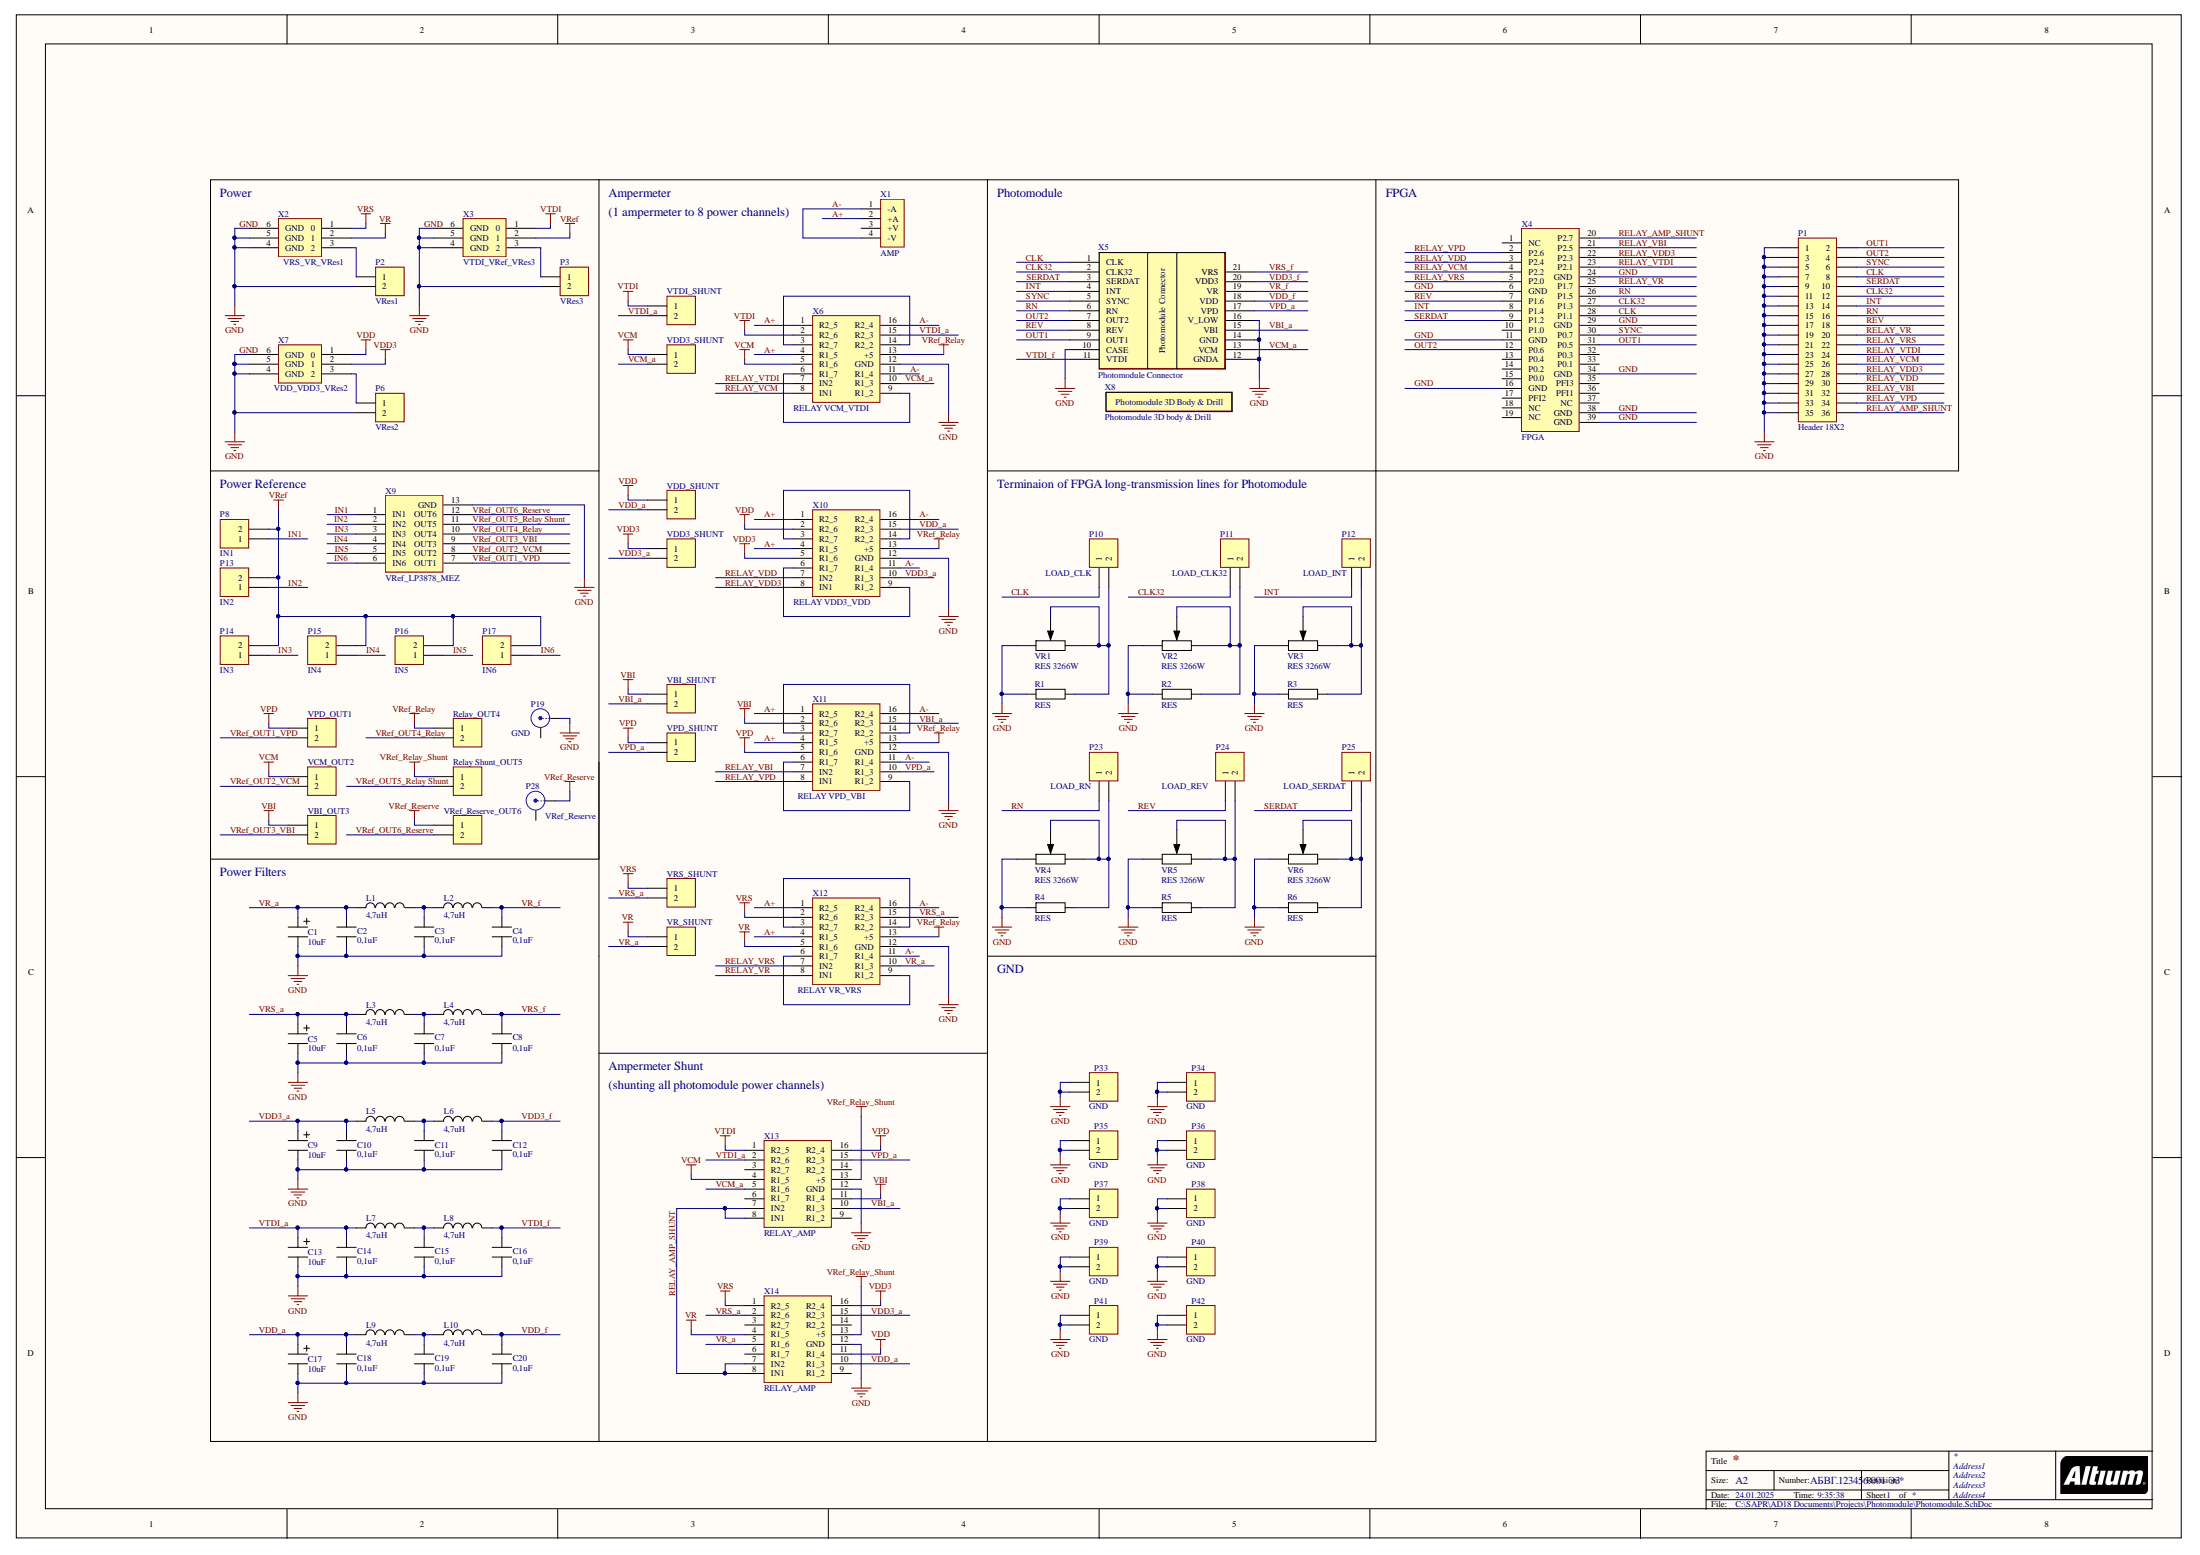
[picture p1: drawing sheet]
# Altium project Photomodule.PrjPCB
1 sheet, 98 parts. Net scope: global (net labels, ports and power ports of the same name join across sheets).
Board file: Photomodule.PcbDoc

## Sheet Photomodule.SchDoc
size A2; Address1: Address1; Address2: Address2; Address3: Address3; Address4: Address4; DocumentNumber: АБВГ.123456.001 Э3; SheetNumber: 1; Scale: 1:1; DocumentType: Схема электрическая принципиальная; FirstReferrence: АБВГ.123456.001

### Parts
C1  10uF  [CAP_TANT_TypeC]
C2  0,1uF  [CAP_0603]
C3  0,1uF  [CAP_0603]
C4  0,1uF  [CAP_0603]
C5  10uF  [CAP_TANT_TypeC]
C6  0,1uF  [CAP_0603]
C7  0,1uF  [CAP_0603]
C8  0,1uF  [CAP_0603]
C9  10uF  [CAP_TANT_TypeC]
C10  0,1uF  [CAP_0603]
C11  0,1uF  [CAP_0603]
C12  0,1uF  [CAP_0603]
C13  10uF  [CAP_TANT_TypeC]
C14  0,1uF  [CAP_0603]
C15  0,1uF  [CAP_0603]
C16  0,1uF  [CAP_0603]
C17  10uF  [CAP_TANT_TypeC]
C18  0,1uF  [CAP_0603]
C19  0,1uF  [CAP_0603]
C20  0,1uF  [CAP_0603]
L1  4,7uH  [IND_2520]
L2  4,7uH  [IND_2520]
L3  4,7uH  [IND_2520]
L4  4,7uH  [IND_2520]
L5  4,7uH  [IND_2520]
L6  4,7uH  [IND_2520]
L7  4,7uH  [IND_2520]
L8  4,7uH  [IND_2520]
L9  4,7uH  [IND_2520]
L10  4,7uH  [IND_2520]
P1  Header 18X2  [HDR2X18]
P2  VRes1  [HDR1X2]
P3  VRes3  [HDR1X2]
P4  VTDI_SHUNT  [HDR1X2]
P5  VDD3_SHUNT  [HDR1X2]
P6  VRes2  [HDR1X2]
P7  VDD_SHUNT  [HDR1X2]
P8  IN1  [HDR1X2]
P9  VDD3_SHUNT  [HDR1X2]
P10  LOAD_CLK  [HDR1X2]
P11  LOAD_CLK32  [HDR1X2]
P12  LOAD_INT  [HDR1X2]
P13  IN2  [HDR1X2]
P14  IN3  [HDR1X2]
P15  IN4  [HDR1X2]
P16  IN5  [HDR1X2]
P17  IN6  [HDR1X2]
P18  VBI_SHUNT  [HDR1X2]
P19  GND  [BNC_RA CON]
P20  VPD_OUT1  [HDR1X2]
P21  Relay_OUT4  [HDR1X2]
P22  VPD_SHUNT  [HDR1X2]
P23  LOAD_RN  [HDR1X2]
P24  LOAD_REV  [HDR1X2]
P25  LOAD_SERDAT  [HDR1X2]
P26  VCM_OUT2  [HDR1X2]
P27  Relay Shunt_OUT5  [HDR1X2]
P28  VRef_Reserve  [BNC_RA CON]
P29  VBI_OUT3  [HDR1X2]
P30  VRef_Reserve_OUT6  [HDR1X2]
P31  VRS_SHUNT  [HDR1X2]
P32  VR_SHUNT  [HDR1X2]
P33  GND  [HDR1X2]
P34  GND  [HDR1X2]
P35  GND  [HDR1X2]
P36  GND  [HDR1X2]
P37  GND  [HDR1X2]
P38  GND  [HDR1X2]
P39  GND  [HDR1X2]
P40  GND  [HDR1X2]
P41  GND  [HDR1X2]
P42  GND  [HDR1X2]
R1  RES  [RES_0805]
R2  RES  [RES_0805]
R3  RES  [RES_0805]
R4  RES  [RES_0805]
R5  RES  [RES_0805]
R6  RES  [RES_0805]
VR1  RES 3266W  [RES 3266W]
VR2  RES 3266W  [RES 3266W]
VR3  RES 3266W  [RES 3266W]
VR4  RES 3266W  [RES 3266W]
VR5  RES 3266W  [RES 3266W]
VR6  RES 3266W  [RES 3266W]
X1  AMP  [AMP_VOLTMETR]
X2  VRS_VR_VRes1  [POWER]
X3  VTDI_VRef_VRes3  [POWER]
X4  FPGA  [CHEAP_CONN_FEMALE]
X5  Photomodule Connector  [Photomodule_Electric]
X6  RELAY VCM_VTDI  [RELAY_MODULE]
X7  VDD_VDD3_VRes2  [POWER]
X8  Photomodule 3D body & Drill  [Photomodule_3D Body & Drill]
X9  VRef_LP3878_MEZ  [VRef_LP3878_MEZ]
X10  RELAY VDD3_VDD  [RELAY_MODULE]
X11  RELAY VPD_VBI  [RELAY_MODULE]
X12  RELAY VR_VRS  [RELAY_MODULE]
X13  RELAY_AMP  [RELAY_MODULE]
X14  RELAY_AMP  [RELAY_MODULE]

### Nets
GND: C1.2 C2.1 C3.1 C4.1 C5.2 C6.1 C7.1 C8.1 C9.2 C10.1 C11.1 C12.1 C13.2 C14.1 C15.1 C16.1 C17.2 C18.1 C19.1 C20.1 P1.1 P1.3 P1.5 P1.7 P1.9 P1.11 P1.13 P1.15 P1.17 P1.19 P1.21 P1.23 P1.25 P1.27 P1.29 P1.31 P1.33 P1.35 P2.2 P3.2 P6.2 P19.1(X) P33.1 P33.2 P34.1 P34.2 P35.1 P35.2 P36.1 P36.2 P37.1 P37.2 P38.1 P38.2 P39.1 P39.2 P40.1 P40.2 P41.1 P41.2 P42.1 P42.2 R1.1 R2.1 R3.1 R4.1 R5.1 R6.1 VR1.1 VR2.1 VR3.1 VR4.1 VR5.1 VR6.1 X2.4(GND) X2.5(GND) X2.6(GND) X3.4(GND) X3.5(GND) X3.6(GND) X4.6(GND) X4.11(GND) X4.16(GND) X4.24(GND) X4.29(GND) X4.34(GND) X4.38(GND) X4.39(GND) X5.10(CASE) X5.12(GNDA) X5.14(GND) X5.16(V_LOW) X6.12(GND) X7.4(GND) X7.5(GND) X7.6(GND) X9.13(GND) X10.12(GND) X11.12(GND) X12.12(GND) X13.12(GND) X14.12(GND)
VBI: P18.1 P29.1 X11.2(R2_6) X13.11(R1_4)
VCM: P5.1 P26.1 X6.5(R1_6) X13.4(R1_5)
VDD: P7.1 X7.1(0) X10.2(R2_6) X14.11(R1_4)
VDD3: P9.1 X7.2(1) X10.5(R1_6) X14.16(R2_4)
VPD: P20.1 P22.1 X11.5(R1_6) X13.16(R2_4)
VR: P32.1 X2.2(1) X12.5(R1_6) X14.4(R1_5)
VRef: P8.2 P13.2 P14.2 P15.2 P16.2 P17.2 X3.2(1)
VRef_Relay: P21.1 X6.13(+5) X10.13(+5) X11.13(+5) X12.13(+5)
VRef_Relay_Shunt: P27.1 X13.13(+5) X14.13(+5)
VRef_Reserve: P28.1(X) P30.1
VRS: P31.1 X2.1(0) X12.2(R2_6) X14.1(R2_5)
VTDI: P4.1 X3.1(0) X6.2(R2_6) X13.1(R2_5)
A+: X1.2(+A) X6.1(R2_5) X6.4(R1_5) X10.1(R2_5) X10.4(R1_5) X11.1(R2_5) X11.4(R1_5) X12.1(R2_5) X12.4(R1_5)
A-: X1.1(-A) X1.4(-V) X6.11(R1_4) X6.16(R2_4) X10.11(R1_4) X10.16(R2_4) X11.11(R1_4) X11.16(R2_4) X12.11(R1_4) X12.16(R2_4)
CLK: P1.8 P10.1 X4.28(P1.1) X5.1(CLK)
CLK32: P1.12 P11.1 X4.27(P1.3) X5.2(CLK32)
IN1: P8.1 X9.1(IN1)
IN2: P13.1 X9.2(IN2)
IN3: P14.1 X9.3(IN3)
IN4: P15.1 X9.4(IN4)
IN5: P16.1 X9.5(IN5)
IN6: P17.1 X9.6(IN6)
INT: P1.14 P12.1 X4.8(P1.4) X5.4(INT)
OUT1: P1.2 X4.31(P0.5) X5.9(OUT1)
OUT2: P1.4 X4.12(P0.6) X5.7(OUT2)
RELAY_AMP_SHUNT: P1.36 X4.20(P2.7) X13.7(IN2) X13.8(IN1) X14.7(IN2) X14.8(IN1)
RELAY_VBI: P1.32 X4.21(P2.5) X11.7(IN2)
RELAY_VCM: P1.26 X4.4(P2.2) X6.8(IN1)
RELAY_VDD: P1.30 X4.3(P2.4) X10.7(IN2)
RELAY_VDD3: P1.28 X4.22(P2.3) X10.8(IN1)
RELAY_VPD: P1.34 X4.2(P2.6) X11.8(IN1)
RELAY_VR: P1.20 X4.25(P1.7) X12.8(IN1)
RELAY_VRS: P1.22 X4.5(P2.0) X12.7(IN2)
RELAY_VTDI: P1.24 X4.23(P2.1) X6.7(IN2)
REV: P1.18 P24.1 X4.7(P1.6) X5.8(REV)
RN: P1.16 P23.1 X4.26(P1.5) X5.6(RN)
SERDAT: P1.10 P25.1 X4.9(P1.2) X5.3(SERDAT)
SYNC: P1.6 X4.30(P0.7) X5.5(SYNC)
VBI_a: P18.2 X5.15(VBI) X11.15(R2_3) X13.10(R1_3)
VCM_a: P5.2 X5.13(VCM) X6.10(R1_3) X13.5(R1_6)
VDD3_a: C9.1 C10.2 L5.1 P9.2 X10.10(R1_3) X14.15(R2_3)
VDD3_f: C12.2 L6.2 X5.20(VDD3)
VDD_a: C17.1 C18.2 L9.1 P7.2 X10.15(R2_3) X14.10(R1_3)
VDD_f: C20.2 L10.2 X5.18(VDD)
VPD_a: P22.2 X5.17(VPD) X11.10(R1_3) X13.15(R2_3)
VR_a: C1.1 C2.2 L1.1 P32.2 X12.10(R1_3) X14.5(R1_6)
VR_f: C4.2 L2.2 X5.19(VR)
VRef_OUT1_VPD: P20.2 X9.7(OUT1)
VRef_OUT2_VCM: P26.2 X9.8(OUT2)
VRef_OUT3_VBI: P29.2 X9.9(OUT3)
VRef_OUT4_Relay: P21.2 X9.10(OUT4)
VRef_OUT5_Relay Shunt: P27.2 X9.11(OUT5)
VRef_OUT6_Reserve: P30.2 X9.12(OUT6)
VRS_a: C5.1 C6.2 L3.1 P31.2 X12.15(R2_3) X14.2(R2_6)
VRS_f: C8.2 L4.2 X5.21(VRS)
VTDI_a: C13.1 C14.2 L7.1 P4.2 X6.15(R2_3) X13.2(R2_6)
VTDI_f: C16.2 L8.2 X5.11(VTDI)
NetC3_2: C3.2 L1.2 L2.1
NetC7_2: C7.2 L3.2 L4.1
NetC11_2: C11.2 L5.2 L6.1
NetC15_2: C15.2 L7.2 L8.1
NetC19_2: C19.2 L9.2 L10.1
NetP2_1: P2.1 X2.3(2)
NetP3_1: P3.1 X3.3(2)
NetP6_1: P6.1 X7.3(2)
NetP10_2: P10.2 R1.2 VR1.2 VR1.3
NetP11_2: P11.2 R2.2 VR2.2 VR2.3
NetP12_2: P12.2 R3.2 VR3.2 VR3.3
NetP23_2: P23.2 R4.2 VR4.2 VR4.3
NetP24_2: P24.2 R5.2 VR5.2 VR5.3
NetP25_2: P25.2 R6.2 VR6.2 VR6.3
NetX6_3: X6.3(R2_7) X6.14(R2_2)
NetX6_6: X6.6(R1_7) X6.9(R1_2)
NetX10_3: X10.3(R2_7) X10.14(R2_2)
NetX10_6: X10.6(R1_7) X10.9(R1_2)
NetX11_3: X11.3(R2_7) X11.14(R2_2)
NetX11_6: X11.6(R1_7) X11.9(R1_2)
NetX12_3: X12.3(R2_7) X12.14(R2_2)
NetX12_6: X12.6(R1_7) X12.9(R1_2)

Not connected (* = marked no-connect by the designer): P19 2(Y); P28 2(Y); X1 3(+V); X4 1(NC) 10(P1.0) 13(P0.4) 14(P0.2) 15(P0.0) 17(PFI2) 18(NC) 19(NC) 32(P0.3) 33(P0.1) 35(PFI3) 36(PFI1) 37(NC); X13 3(R2_7) 6(R1_7) 9(R1_2) 14(R2_2); X14 3(R2_7) 6(R1_7) 9(R1_2) 14(R2_2)

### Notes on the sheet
- Power
- Ampermeter
- Photomodule
- FPGA
- (1 ampermeter to 8 power channels)
- Power Reference
- Terminaion of FPGA long-transmission lines for Photomodule
- Power Filters
- GND
- Ampermeter Shunt
- (shunting all photomodule power channels)
